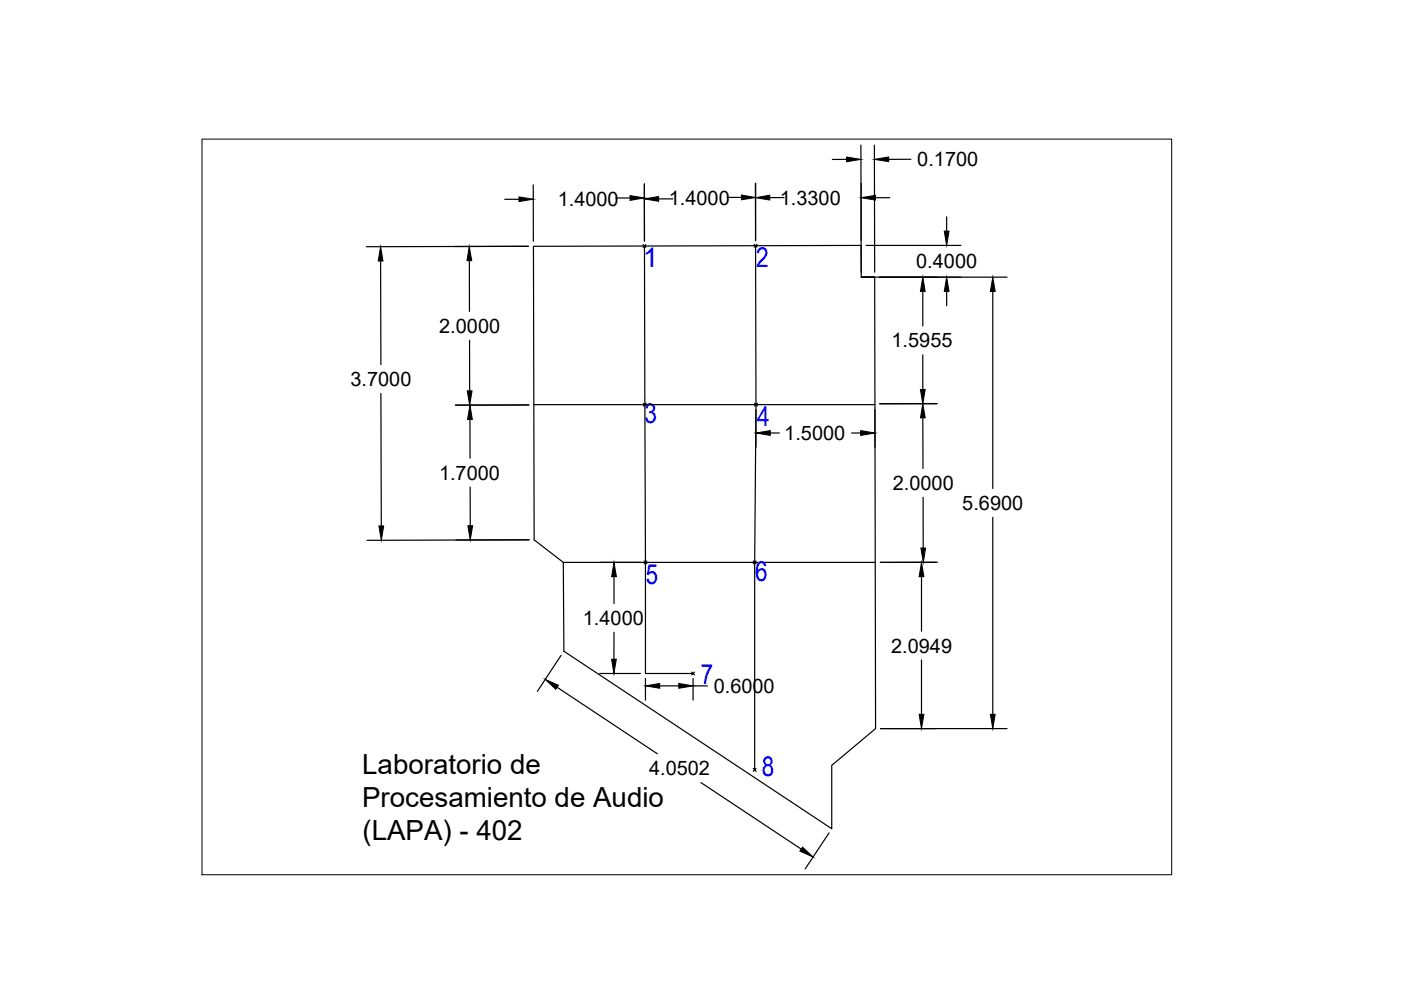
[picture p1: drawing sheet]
<svg xmlns="http://www.w3.org/2000/svg" width="297mm" height="210mm" viewBox="0 0 297 210" stroke-linecap="round" stroke-linejoin="round" font-family="sans-serif">
<g fill="none" stroke="#000" stroke-width=".25">
<path d="M113.1 39.2v12M136.6 38.9v12.2M160.2 38.9v12.1M160.2 38.8v12.1M179.5 33.8h-3M182.5 30.8l.1 26.9M182.6 38.9v12.1M185.4 30.8v26.9M193.1 33.8h-4.7M80.7 55.3l.1 22M99.5 55.3v10.7M107 42.3h3"/>
<path d="M112 52.2l-34.3 .1M130.6 42h3M136.3 51.9l.6 .6M136.6 52.2l.1 33.6M136.9 51.9l-.6 .6M139.6 42.2h3.1M154.2 41.9h3M159.9 51.8l.6 .6M160.2 52.1l.1 33.7h-23.6M160.5 51.8l-.6 .6M163.2 41.9h3M182.6 58.8h2.8h-2.8v-6.8l-69.5 .2 .1 62.3 6.2 4.7"/>
<path d="M183.6 52h20.1M183.6 58.8h29.9M185.4 58.8l.2 95.7-9.3 7.8v13.4l-56.7-37.6-.2-18.9h66.2M185.6 41.9h3M200.7 46v3M99.6 72.1v10.8M195.7 61.8v7.3M195.7 75.2v7.4M200.7 61.8v3M210.5 61.8v41.8M80.8 83.4v28.1M99.6 88.9l.1 8.2"/>
<path d="M112.1 85.9h-15.6M113.2 85.8h23.5M136.4 85.5l.6 .6M136.7 85.8l.1 57h10.1M137 85.5l-.6 .6M160 85.5l.6 .6M160.3 86.9v7.9M160.6 85.5l-.6 .6M163.3 91.8h1.9M180.6 91.8h1.9M185.5 85.8h-25.2l-.3 33.7v43.7M185.5 86.9v7.9"/>
<path d="M186.5 85.6h12.2M195.7 88.6v10.7M99.7 103.3v8.2M112.2 114.5l-34.4 .1M127.2 119.2h8.6M136.6 118.9l.5 .6M137.1 118.9l-.5 .6M159.7 118.9l.6 .6M160.3 118.9l-.6 .6M195.7 105.4v10.8M198.8 119.2h-12.1h11.7M210.5 109.7v41.8"/>
<path d="M119 138.9l-5.1 7.7M130.2 134.1v5.7M130.2 122.3v5.7M195.4 122.3v11.5M195.4 139.9v11.6M118.1 145.7l21.3 14.1M127.1 142.8h8.7M136.8 143.9v4.5M139.9 145.4h4M146.6 142.5l.6 .6M146.9 143.9v4.5M146.9 145.4h3.1"/>
<path d="M147.2 142.5l-.6 .6M186.7 154.5h26.8M148.6 165.9l21.3 14.1M159.7 162.9l.6 .6M160.3 162.9l-.6 .6M175.8 176.6l-5.1 7.6"/>
</g>
<g fill="#000" stroke="#000" stroke-width=".21">
<path d="M179.5 33.3l3 .5-3 .5zM185.4 33.8l3-.5v1zM80.7 52.3l.5 3h-1zM99.5 52.2l.5 3.1h-1zM110 41.7l3.1 .5-3.1 .5zM133.6 41.5l3 .5-3 .5zM136.6 42.2l3-.5v1zM157.2 41.3l3 .6-3 .5zM160.2 41.9l3-.5v1zM182.6 41.9l3-.5v1zM200.2 49h1l-.5 3zM195.7 58.8l.5 3h-1.1z"/>
<path d="M200.7 58.8l.5 3h-1zM210.5 58.8l.5 3h-1zM99.1 82.9h1l-.5 3zM99.6 85.9l.5 3h-1zM160.3 91.8l3-.5v1zM182.5 91.3l3 .5-3 .5zM195.1 82.6h1.1l-.5 3zM195.7 85.6l.5 3h-1zM80.3 111.5h1.1l-.6 3zM99.2 111.5h1l-.5 3zM195.2 116.2h1l-.4 3zM129.7 139.8h1l-.5 3z"/>
<path d="M130.2 119.2l.5 3.1h-1zM195.4 119.2l.5 3.1h-1zM115.6 144l2.8 1.3-.6 .8zM136.8 145.4l3.1-.5v1zM143.9 144.9l3 .5-3 .5zM194.9 151.5h1l-.5 3zM210 151.5h1l-.5 3zM170.1 179.6l2.3 2.1-2.8-1.2z"/>
</g>
<path d="M42.8 29.5h205.6v156h-205.6z" fill="none" stroke="#000" stroke-width=".21"/>
<g font-size="5.9" fill="#00f">
<text x="136.3" y="56.7">1</text>
<text x="160.3" y="56.6">2</text>
<text x="136.7" y="89.7">3</text>
<text x="160.5" y="90.3">4</text>
<text x="137" y="123.7">5</text>
<text x="160.1" y="123.2">6</text>
<text x="148.6" y="145.1">7</text>
<text x="161.5" y="164.5">8</text>
</g>
<g font-size="5.9">
<text x="76.8" y="164.1">Laboratorio de</text>
<text x="76.8" y="171.1">Procesamiento de Audio</text>
<text x="76.9" y="178.1">(LAPA) - 402</text>
</g>
<g font-size="4.2">
<text x="194.5" y="35.2">0.1700</text>
<text x="118.2" y="43.7">1.4000</text>
<text x="141.8" y="43.4">1.4000</text>
<text x="165.3" y="43.4">1.3300</text>
<text x="194.3" y="56.9">0.4000</text>
<text x="93.1" y="70.6">2.0000</text>
<text x="189" y="73.7">1.5955</text>
<text x="74.3" y="81.9">3.7000</text>
<text x="166.3" y="93.3">1.5000</text>
<text x="93.1" y="101.7">1.7000</text>
<text x="189.3" y="103.9">2.0000</text>
<text x="204" y="108.1">5.6900</text>
<text x="123.6" y="132.5">1.4000</text>
<text x="188.9" y="138.4">2.0949</text>
<text x="151.3" y="146.9">0.6000</text>
<text x="137.6" y="164.4">4.0502</text>
</g>
</svg>
